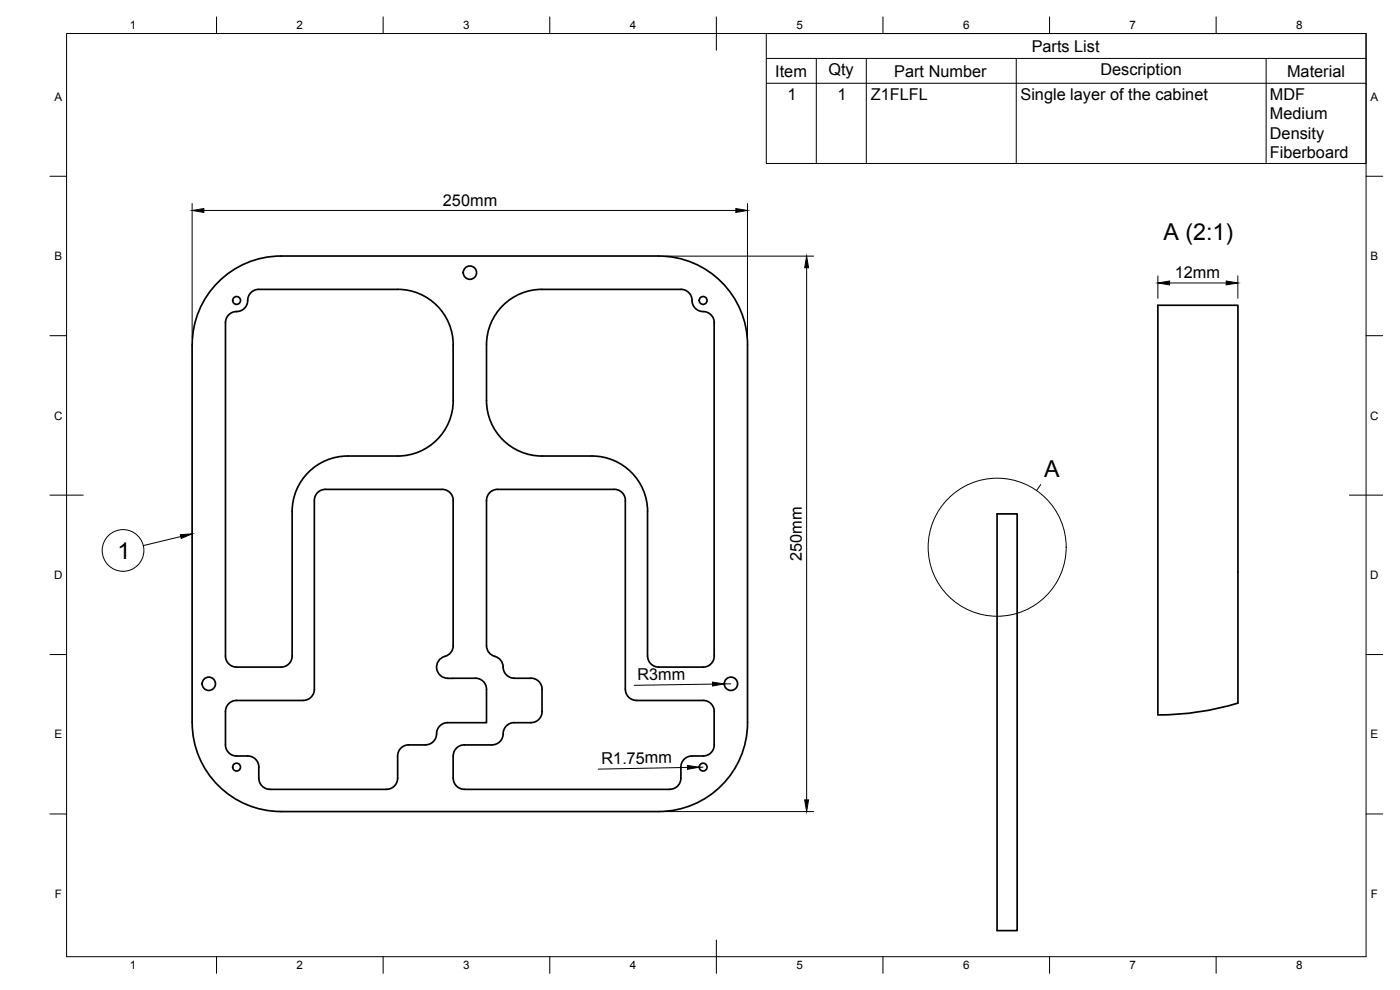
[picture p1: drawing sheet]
<svg xmlns="http://www.w3.org/2000/svg" width="420mm" height="297mm" viewBox="0 0 420 297" stroke-linecap="round" stroke-linejoin="round" font-family="sans-serif">
<!-- layer: Visible -->
<g fill="none" stroke="#000" stroke-width=".51">
<path d="M75.3 87.8a3.3 3.3 0 0 1 2.4-1h41.6a16.6 16.6 0 0 1 16.7 16.7v16.7a16.6 16.6 0 0 1-16.7 16.6h-15a16.7 16.7 0 0 0-16.6 16.7v43.3a3.3 3.3 0 0 1-3.4 3.4h-13.3a3.3 3.3 0 0 1-3.3-3.4v-100a3.5 3.5 0 0 1 4-3.4 3.6 3.6 0 0 0 2.7-3.9zM57.7 103.5v113.3M57.7 103.5a26.7 26.7 0 0 1 26.6-26.7h113.4a26.7 26.7 0 0 1 26.6 26.7v113.3a26.7 26.7 0 0 1-26.6 26.7M187.7 150.2v56.6M187.7 150.2a3.3 3.3 0 0 0-3.3-3.4h-35.1a3.3 3.3 0 0 0-3.3 3.4v43.5a3.6 3.6 0 0 0 3.1 3.5 3.6 3.6 0 0 1 2 3.6 3.3 3.3 0 0 0 3.2 2.7h5a3.3 3.3 0 0 1 3.4 3.3v6.7M299.2 154.2h6.1v125h-6.1zM57.7 216.8a26.7 26.7 0 0 0 26.6 26.7M67.7 213.5v10a3.3 3.3 0 0 0 3.3 3.3h3.3a3.3 3.3 0 0 1 3.4 3.4v3.3a3.4 3.4 0 0 0 3.3 3.3M134.4 203.5a3.4 3.4 0 0 1-3.4-3.3 3.4 3.4 0 0 1 3.1-3.5 3.3 3.3 0 0 0 1.9-3v-43.5a3.3 3.3 0 0 0-3.3-3.4h-35a3.3 3.3 0 0 0-3.4 3.4v56.6a3.4 3.4 0 0 1-3.3 3.4l-20-.1a3.3 3.3 0 0 0-3.3 3.4M142.7 203.5h-8.4M142.7 203.5a3.3 3.3 0 0 1 3.3 3.3v10h-11.7a3.5 3.5 0 0 0-3.3 4 3.3 3.3 0 0 1-3.3 2.7h-5a3.3 3.3 0 0 0-3.4 3.3v6.7a3.3 3.3 0 0 1-3.3 3.3M162.7 213.5a3.4 3.4 0 0 1-3.4 3.3h-5a3.5 3.5 0 0 0-3.4 4 3.4 3.4 0 0 1-3.2 2.7h-8.3a3.4 3.4 0 0 0-3.4 3.3v6.7a3.3 3.3 0 0 0 3.4 3.3"/>
<path d="M187.7 206.8a3.3 3.3 0 0 0 3.3 3.3l20 .1M211 200.2h-13.3a3.4 3.4 0 0 1-3.4-3.4l.1-43.3a16.7 16.7 0 0 0-16.7-16.7h-15a16.7 16.7 0 0 1-16.7-16.6v-16.7a16.6 16.6 0 0 1 16.7-16.7h41.7a3.5 3.5 0 0 1 3.4 4 3.6 3.6 0 0 0 3.9 2.7 3.3 3.3 0 0 1 2.7 3.3l-.1 100a3.3 3.3 0 0 1-3.3 3.4M211 210.1a3.3 3.3 0 0 1 3.4 3.4M214.3 213.5l.1 10a3.3 3.3 0 0 1-3.4 3.3M371.5 210.9v-119.3h-24v122.9M371.5 211a82.8 82.8 0 0 1-24 3.5M81 236.8h35M139.3 236.8h61.7M211 226.8h-3.3a3.3 3.3 0 0 0-3.4 3.4v3.3a3.3 3.3 0 0 1-3.3 3.3M84.3 243.5h113.4"/>
<circle cx="71" cy="90.1" r="1.17"/>
<circle cx="141" cy="81.8" r="2"/>
<circle cx="211" cy="90.1" r="1.17"/>
<circle cx="62.7" cy="205.2" r="2"/>
<circle cx="219.4" cy="205.2" r="2"/>
<circle cx="71" cy="230.2" r="1.17"/>
<circle cx="211" cy="230.2" r="1.17"/>
</g>
<!-- layer: Border -->
<g fill="none" stroke="#000" stroke-width=".3">
<path d="M20 10.1h390v276.9h-390zM65 5.1v5M115 5.1v5M165 5.1v5M215 5.1v10M265 5.1v5M315 5.1v5M365 5.1v5M15 52.9h5M410 52.9h5M15 100.7h5M410 100.7h5"/>
<path d="M15 148.6h10M405 148.6h10M15 196.4h5M410 196.4h5M15 244.2h5M410 244.2h5M65 287v5M115 287v5M165 287v5M215 282.1v9.9M265 287v5M315 287v5"/>
<path d="M365 287v5"/>
</g>
<!-- layer: BOM -->
<g fill="none" stroke="#000" stroke-width=".3">
<path d="M230 10.1h180v39h-180zM230 17.5h180M245 17.5v31.6M260 17.5v31.6M305 17.5v31.6M380 17.5v31.6M230 25h180M54.3 161l-11.3 2.7"/>
<circle cx="36.9" cy="165.2" r="6.3"/>
</g>
<path d="M54.1 160.4l3.6-.2-3.3 1.4z" fill="#000" stroke="#000" stroke-width=".3"/>
<!-- layer: Dimensions -->
<g fill="none" stroke="#000" stroke-width=".3">
<path d="M57.7 61.1v40.3M61.2 63.1h159.6M199.8 76.8h44.4M224.3 61.1v40.3M242.1 80.3v159.7M347.5 82.8v6.7M351 84.9h17M371.5 82.8v6.7M213.8 205.3l-23.5 .3M219.3 205.2h-2M206.3 230.3l-26.8 .5M211 230.2h-1.2"/>
<path d="M199.8 243.5h44.4"/>
</g>
<path d="M57.7 63.1l3.5-.5v1.1zM220.8 62.6l3.5 .5-3.5 .6zM242.1 76.8l.6 3.5h-1.2zM347.5 84.9l3.5-.6v1.2zM368 84.3l3.5 .6-3.5 .6zM213.8 204.7l3.5 .5-3.5 .6zM206.3 229.7l3.5 .5-3.5 .6zM241.5 240h1.2l-.6 3.5z" fill="#000" stroke="#000" stroke-width=".3"/>
<!-- layer: Annotations -->
<g fill="none" stroke="#000" stroke-width=".3">
<path d="M312.3 145.4l-1.2 1.8"/>
<circle cx="299.3" cy="164.2" r="20.7"/>
</g>
<g font-size="7">
<text x="349.1" y="71.9">A (2:1)</text>
<text x="313.4" y="143.1">A</text>
<text x="35.2" y="167.7">1</text>
</g>
<g font-size="4.9">
<text x="309.6" y="15.5">Parts List</text>
<text x="232.7" y="23">Item</text>
<text x="248.6" y="22.5">Qty</text>
<text x="268.4" y="23">Part Number</text>
<text x="330.2" y="22.5">Description</text>
<text x="386.3" y="23">Material</text>
<text x="236.3" y="29.9">1</text>
<text x="251.3" y="29.9">1</text>
<text x="261.4" y="30">Z1FLFL</text>
<text x="306.3" y="30">Single layer of the cabinet</text>
<text x="381.1" y="30">MDF</text>
<text x="381.1" y="35.8">Medium</text>
<text x="381.1" y="41.7">Density</text>
<text x="381.1" y="47.5">Fiberboard</text>
<text x="132.9" y="61.7">250mm</text>
<text x="352.6" y="83.5">12mm</text>
<text x="240.6" y="168.2" transform="rotate(-90 240.6 168.2)">250mm</text>
<text x="191.3" y="204.2" transform="rotate(-1 191.3 204.2)">R3mm</text>
<text x="180.5" y="229.3" transform="rotate(-1 180.5 229.3)">R1.75mm</text>
</g>
<g font-size="3.5">
<text x="39" y="8.8">1</text>
<text x="89" y="8.8">2</text>
<text x="139" y="8.8">3</text>
<text x="189" y="8.8">4</text>
<text x="239" y="8.8">5</text>
<text x="289" y="8.8">6</text>
<text x="339" y="8.8">7</text>
<text x="389" y="8.8">8</text>
<text x="16.3" y="30.2">A</text>
<text x="411.3" y="30.2">A</text>
<text x="16.3" y="78">B</text>
<text x="411.3" y="78">B</text>
<text x="16.2" y="125.9">C</text>
<text x="411.2" y="125.9">C</text>
<text x="16.2" y="173.7">D</text>
<text x="411.2" y="173.7">D</text>
<text x="16.3" y="221.6">E</text>
<text x="411.3" y="221.6">E</text>
<text x="16.4" y="269.4">F</text>
<text x="411.4" y="269.4">F</text>
<text x="39" y="290.8">1</text>
<text x="89" y="290.8">2</text>
<text x="139" y="290.8">3</text>
<text x="189" y="290.8">4</text>
<text x="239" y="290.8">5</text>
<text x="289" y="290.8">6</text>
<text x="339" y="290.8">7</text>
<text x="389" y="290.8">8</text>
</g>
</svg>
